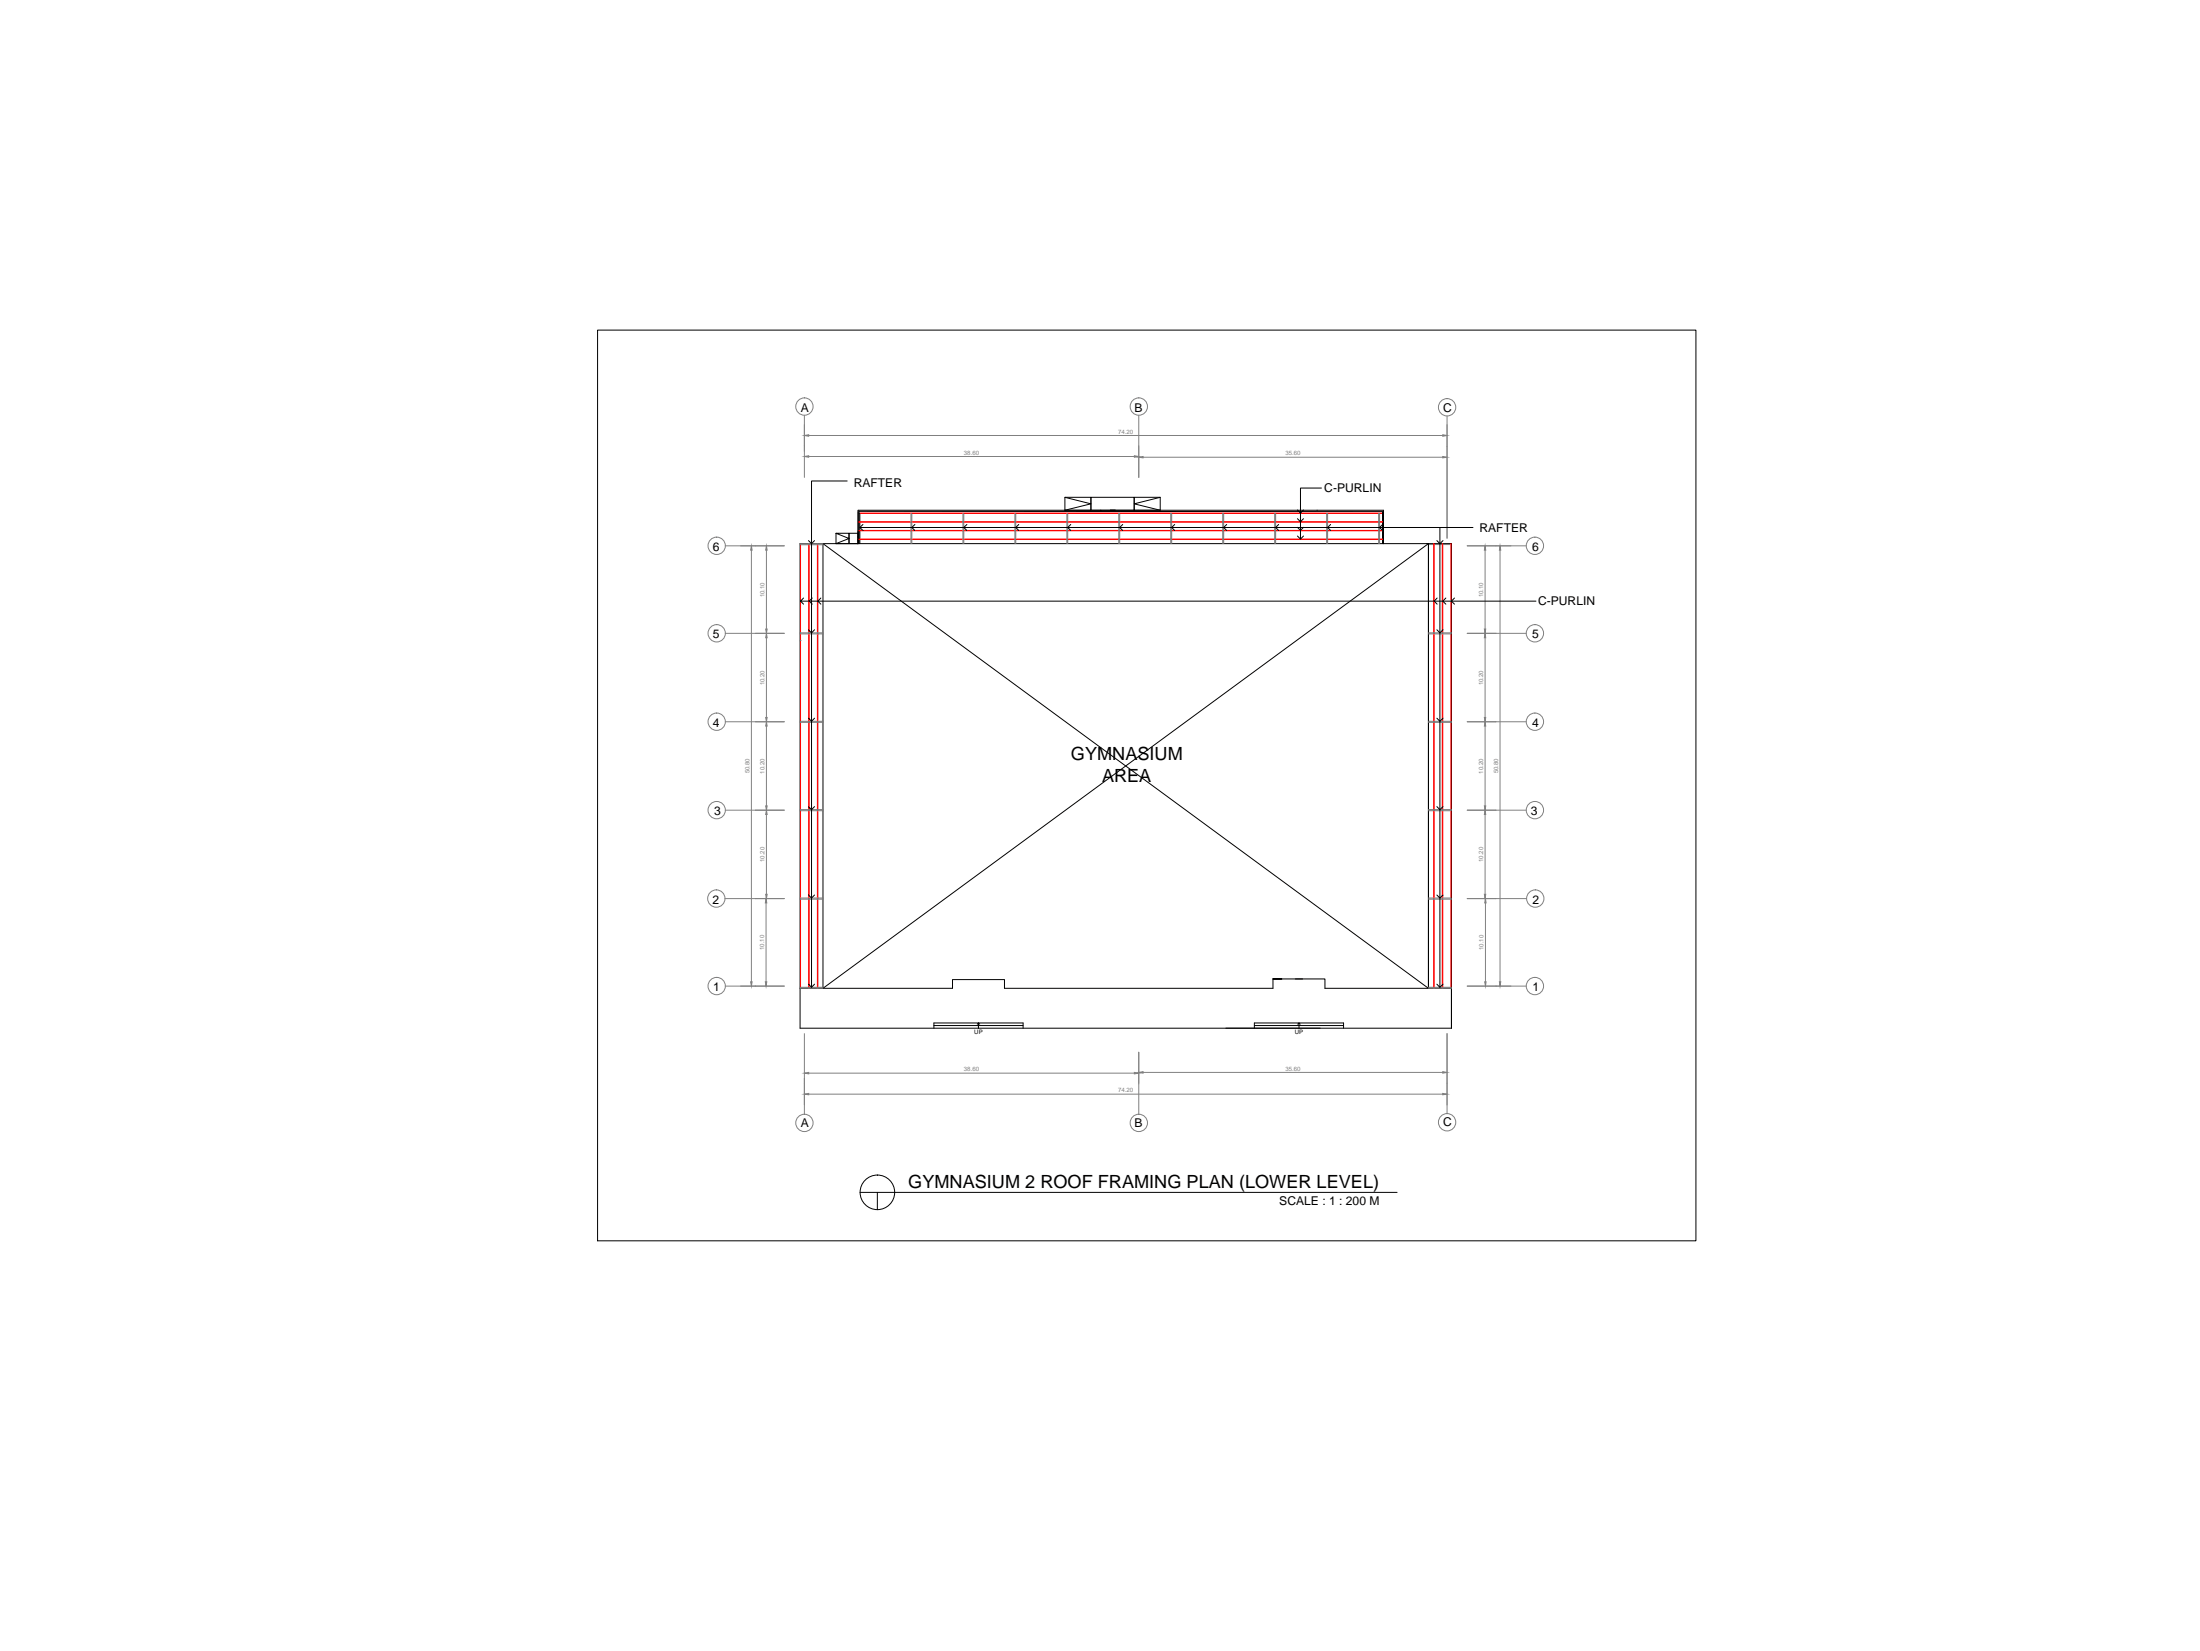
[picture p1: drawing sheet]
<svg xmlns="http://www.w3.org/2000/svg" width="1016mm" height="762mm" viewBox="0 0 1016 762" stroke-linecap="round" stroke-linejoin="round" font-family="sans-serif">
<!-- layer: PURLIN -->
<path d="M397 237h242M370 251v205M373 251v205M374 251v205M377 251v205M378 251v205M397 241h242M397 245h242M397 249h242M662 251v205M666 251v205M670 251v205" fill="none" stroke="#f00" stroke-width=".46"/>
<!-- layer: 0 -->
<g fill="none" stroke="#000" stroke-width=".46">
<path d="M276 152h507v421h-507zM396 236v15M397 236v15M397 237v14M638 236v15M639 236v15M369 251v224M670 251v224M397 550h248M405 550v8"/>
<circle cx="405" cy="550" r="8"/>
</g>
<!-- layer: draft -->
<g fill="none" stroke="#000" stroke-width=".46">
<path d="M396 236h243M396 236v15M639 236v15M369 251h27M380 251v205M386 246l6 3-6 2v-5h6v5h-6M396 251v-5h-4v5h4M659 251h11v224h-301M660 251v205M369 456h71v-4h24v4h124v-4h24v4h58M598 452h4M431 475v-3h41v3"/>
<path d="M431 473h41M451 473l1-1v3v-3v1M579 475v-3h41v3M579 473h41M599 473l1-1v3M600 472v1"/>
</g>
<!-- layer: RAFTER -->
<g fill="none" stroke="#767676" stroke-width=".46">
<path d="M421 237v14M445 237v14M469 237v14M493 237v14M517 237v14M541 237v14M565 237v14M589 237v14M613 237v14M637 237v14M369 251h11M660 251h10"/>
<path d="M369 296h.1M369 293h11M369 292h11M660 293h10M660 292h10M369 333h11M660 333h10M369 374h11M660 374h10M369 415h11M369 414h11M660 415h10"/>
<path d="M660 414h10M369 456h11M660 456h10"/>
</g>
<!-- layer: DIM -->
<g fill="none" stroke="#808080" stroke-width=".46">
<path d="M371 192v28M526 192v28M668 192v56M373 211h151M373 201h293M528 211h138M335 252h27M347 254v199M354 254v36M678 252h27M686 254v36M693 254v199"/>
<path d="M335 292h27M354 294v37M678 292h27M686 294v37M335 333h27M354 335v37M678 333h27M686 335v37M335 374h27M354 376v37M678 374h27M686 376v37"/>
<path d="M335 415h27M354 417v36M678 415h27M686 417v36M335 455h27M678 455h27M371 477v37M668 477v37M373 495h151M526 486v28M528 495h138M373 505h293"/>
<circle cx="371" cy="188" r="4"/>
<circle cx="526" cy="188" r="4"/>
<circle cx="668" cy="188" r="4"/>
<circle cx="331" cy="252" r="4"/>
<circle cx="709" cy="252" r="4"/>
<circle cx="331" cy="292" r="4"/>
<circle cx="709" cy="292" r="4"/>
<circle cx="331" cy="333" r="4"/>
<circle cx="709" cy="333" r="4"/>
<circle cx="331" cy="374" r="4"/>
<circle cx="709" cy="374" r="4"/>
<circle cx="331" cy="415" r="4"/>
<circle cx="709" cy="415" r="4"/>
<circle cx="331" cy="455" r="4"/>
<circle cx="709" cy="455" r="4"/>
<circle cx="371" cy="518" r="4"/>
<circle cx="526" cy="518" r="4"/>
<circle cx="668" cy="518" r="4"/>
</g>
<g fill="#808080" stroke="#808080" stroke-width=".46">
<path d="M371 211l2-1v1z"/>
<path d="M524 210l2 1h-2z"/>
<path d="M666 211h2h-2z"/>
<path d="M526 211h2z"/>
<path d="M666 201h2h-2z"/>
<path d="M371 201h2z"/>
<path d="M686 453v2z"/>
<path d="M686 415v2z"/>
<path d="M686 413v2z"/>
<path d="M686 374v2z"/>
<path d="M686 372v2z"/>
<path d="M686 333v2z"/>
<path d="M686 331v2z"/>
<path d="M686 292v2z"/>
<path d="M686 290v2z"/>
<path d="M686 252v2z"/>
<path d="M692 453h1v2z"/>
<path d="M693 252v2h-1z"/>
<path d="M371 495h2v1z"/>
<path d="M524 495h2l-2 1z"/>
<path d="M666 495h2h-2z"/>
<path d="M526 495h2z"/>
<path d="M666 505h2h-2z"/>
<path d="M371 505h2z"/>
<path d="M353 453h1v2z"/>
<path d="M354 415v2h-1z"/>
<path d="M354 413v2z"/>
<path d="M354 374v2z"/>
<path d="M354 372v2z"/>
<path d="M354 333v2z"/>
<path d="M354 331v2z"/>
<path d="M354 292v2z"/>
<path d="M354 290v2z"/>
<path d="M354 252v2z"/>
<path d="M347 453v2z"/>
<path d="M347 252v2z"/>
</g>
<!-- layer: WALL -->
<g fill="none" stroke="#000" stroke-width=".46">
<path d="M391 222h-16v234M397 236h241M492 230h12v6h-12zM492 230l12 3-12 3M504 230h20v6h-20zM513 236h2M524 230h12v6h-12zM536 230l-12 3 12 3M599 239l2 2 1-2M599 235l2 2 1-2M610 225h-9v24M373 250l2 1 1-1"/>
<path d="M380 251l280 205M396 251h264l-280 205M397 243h268M399 242l-2 1 2 2M423 242l-2 1 2 2M447 242l-2 1 2 2M470 242l-1 1 1 2M494 242l-1 1 1 2M518 242l-1 1 1 2M543 242l-2 1 2 2M567 242l-2 1 2 2M591 242l-2 1 2 2"/>
<path d="M599 247l2 2 1-2M599 243l2 2 1-2M615 242l-2 1 2 2M639 242l-2 1 2 2M664 250l1 1 1-1M680 243h-15v213M370 277l1 2M371 276l-1 1h339M375 276l-1 1 1 2M379 276l-1 1 1 2M664 276l-2 1 2 2M668 276l-2 1 2 2"/>
<path d="M672 276l-2 1 2 2M373 291l2 1 1-1M664 291l1 1 1-1M373 331l2 2 1-2M664 331l1 2 1-2M373 372l2 2 1-2M664 372l1 2 1-2M373 413l2 1 1-1M664 413l1 1 1-1M373 454l2 2 1-2M664 454l1 2 1-2"/>
</g>
<g font-size="8.4">
<text x="495" y="351">GYMNASIUM</text>
<text x="509" y="361">AREA</text>
<text x="419" y="548">GYMNASIUM 2 ROOF FRAMING PLAN (LOWER LEVEL)</text>
</g>
<g font-size="5.6">
<text x="370" y="190">A</text>
<text x="524" y="190">B</text>
<text x="666" y="190">C</text>
<text x="394" y="225">RAFTER</text>
<text x="612" y="227">C-PURLIN</text>
<text x="683" y="246">RAFTER</text>
<text x="329" y="254">6</text>
<text x="708" y="254">6</text>
<text x="710" y="279">C-PURLIN</text>
<text x="329" y="295">5</text>
<text x="708" y="295">5</text>
<text x="329" y="335">4</text>
<text x="708" y="335">4</text>
<text x="330" y="376">3</text>
<text x="707" y="376">3</text>
<text x="329" y="417">2</text>
<text x="708" y="417">2</text>
<text x="329" y="457">1</text>
<text x="708" y="457">1</text>
<text x="370" y="520">A</text>
<text x="524" y="520">B</text>
<text x="666" y="520">C</text>
<text x="591" y="556">SCALE : 1 : 200 M</text>
</g>
<g font-size="2.8" fill="#808080">
<text x="516" y="200">74.20</text>
<text x="445" y="210">38.60</text>
<text x="594" y="210">35.60</text>
<text x="353" y="276" transform="rotate(-90 353 276)">10.10</text>
<text x="685" y="276" transform="rotate(-90 685 276)">10.10</text>
<text x="353" y="316" transform="rotate(-90 353 316)">10.20</text>
<text x="685" y="316" transform="rotate(-90 685 316)">10.20</text>
<text x="346" y="357" transform="rotate(-90 346 357)">50.80</text>
<text x="353" y="357" transform="rotate(-90 353 357)">10.20</text>
<text x="685" y="357" transform="rotate(-90 685 357)">10.20</text>
<text x="692" y="357" transform="rotate(-90 692 357)">50.80</text>
<text x="353" y="398" transform="rotate(-90 353 398)">10.20</text>
<text x="685" y="398" transform="rotate(-90 685 398)">10.20</text>
<text x="353" y="439" transform="rotate(-90 353 439)">10.10</text>
<text x="685" y="439" transform="rotate(-90 685 439)">10.10</text>
<text x="445" y="494">38.60</text>
<text x="594" y="494">35.60</text>
<text x="516" y="504">74.20</text>
</g>
<g font-size="2.8">
<text x="450" y="477">UP</text>
<text x="598" y="477">UP</text>
</g>
</svg>
